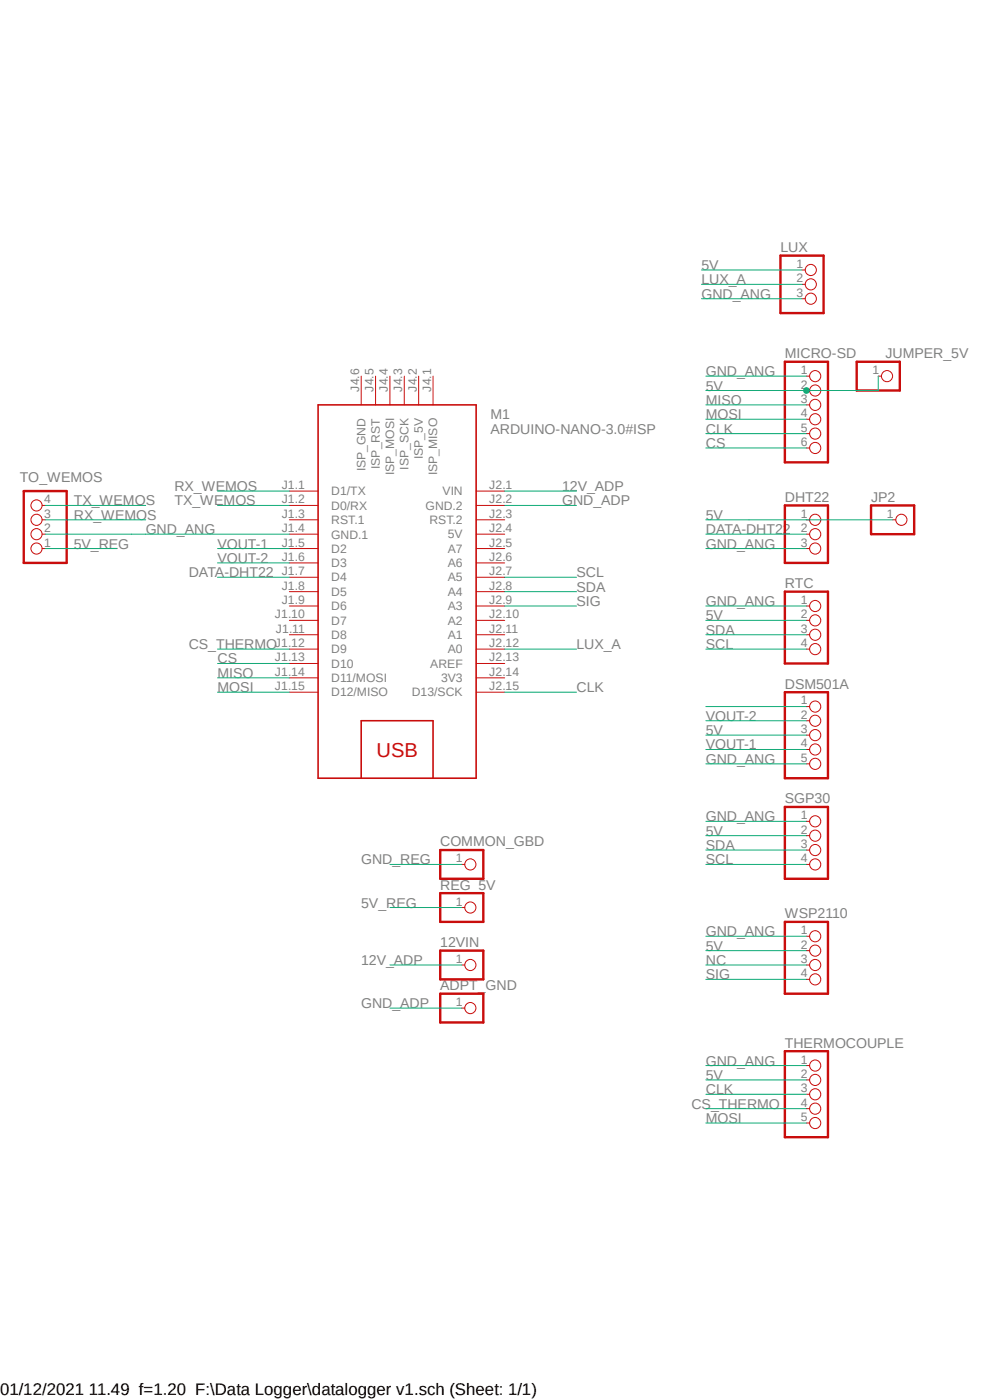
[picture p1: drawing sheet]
<svg xmlns="http://www.w3.org/2000/svg" width="210mm" height="297mm" viewBox="0 0 210 297" stroke-linecap="round" stroke-linejoin="round" font-family="sans-serif">
<path d="M3.3 50.4l203.3 191.2M206.6 50.4l-203.3 191.2" fill="none" stroke="#fff" stroke-width=".21"/>
<g fill="none" stroke="#c90d0c" stroke-width=".21">
<path d="M170.1 57.3h.7M76.6 79.8v6.1M79.7 79.8v6.1M82.7 79.8v6.1M85.8 79.8v6.1M88.8 79.8v6.1M91.9 79.8v6.1M170.1 60.3h.7M170.1 63.4h.7M171.1 79.8h.6M186.3 79.8h.6M171.1 82.8h.6"/>
<path d="M171.1 85.9h.6M171.1 88.9h.6M171.1 92h.6M171.1 95h.6M8.9 107.2h.7M8.9 110.3h.7M8.9 113.3h.7M8.9 116.4h.7M61.4 104.2h6.1M61.4 107.2h6.1M61.4 110.3h6.1M61.4 113.3h6.1"/>
<path d="M61.4 116.4h6.1M61.4 119.4h6.1M101 104.2h6.1M101 107.2h6.1M101 110.3h6.1M101 113.3h6.1M101 116.4h6.1M101 119.4h6.1M171.1 110.3h.6M171.1 113.3h.6M171.1 116.4h.6M189.4 110.3h.6"/>
<path d="M61.4 122.5h6.1M61.4 125.5h6.1M61.4 128.6h6.1M61.4 131.6h6.1M61.4 134.7h6.1M61.4 137.7h6.1M101 122.5h6.1M101 125.5h6.1M101 128.6h6.1M101 131.6h6.1M101 134.7h6.1M101 137.7h6.1"/>
<path d="M171.1 128.6h.6M171.1 131.6h.6M171.1 134.7h.6M171.1 137.7h.6M61.4 140.8h6.1M61.4 143.8h6.1M61.4 146.9h6.1M101 140.8h6.1M101 143.8h6.1M101 146.9h6.1M171.1 149.9h.6M171.1 152.9h.6"/>
<path d="M171.1 156h.6M171.1 159h.6M171.1 174.2h.6M171.1 177.3h.6M171.1 162.1h.6M98 183.4h.6M98 192.5h.6M171.1 180.3h.6M171.1 183.4h.6M171.1 198.6h.6M98 204.7h.6M98 213.9h.6"/>
<path d="M171.1 201.7h.6M171.1 204.7h.6M171.1 207.8h.6M171.1 226.1h.6M171.1 229.1h.6M171.1 232.2h.6M171.1 235.2h.6M171.1 238.3h.6"/>
<circle cx="172" cy="57.3" r="1.18"/>
<circle cx="172" cy="60.3" r="1.18"/>
<circle cx="172" cy="63.4" r="1.18"/>
<circle cx="172.9" cy="79.8" r="1.18"/>
<circle cx="188.2" cy="79.8" r="1.18"/>
<circle cx="172.9" cy="85.9" r="1.18"/>
<circle cx="172.9" cy="82.8" r="1.18"/>
<circle cx="172.9" cy="95" r="1.18"/>
<circle cx="172.9" cy="88.9" r="1.18"/>
<circle cx="172.9" cy="92" r="1.18"/>
<circle cx="7.8" cy="110.3" r="1.18"/>
<circle cx="7.8" cy="107.2" r="1.18"/>
<circle cx="7.8" cy="116.4" r="1.18"/>
<circle cx="7.8" cy="113.3" r="1.18"/>
<circle cx="172.9" cy="110.3" r="1.18"/>
<circle cx="172.9" cy="113.3" r="1.18"/>
<circle cx="172.9" cy="116.4" r="1.18"/>
<circle cx="191.2" cy="110.3" r="1.18"/>
<circle cx="172.9" cy="131.6" r="1.18"/>
<circle cx="172.9" cy="137.7" r="1.18"/>
<circle cx="172.9" cy="128.6" r="1.18"/>
<circle cx="172.9" cy="134.7" r="1.18"/>
<circle cx="172.9" cy="149.9" r="1.18"/>
<circle cx="172.9" cy="156" r="1.18"/>
<circle cx="172.9" cy="152.9" r="1.18"/>
<circle cx="172.9" cy="159" r="1.18"/>
<circle cx="172.9" cy="174.2" r="1.18"/>
<circle cx="172.9" cy="177.3" r="1.18"/>
<circle cx="172.9" cy="162.1" r="1.18"/>
<circle cx="99.8" cy="183.4" r="1.18"/>
<circle cx="99.8" cy="192.5" r="1.18"/>
<circle cx="172.9" cy="198.6" r="1.18"/>
<circle cx="172.9" cy="183.4" r="1.18"/>
<circle cx="172.9" cy="180.3" r="1.18"/>
<circle cx="99.8" cy="204.7" r="1.18"/>
<circle cx="99.8" cy="213.9" r="1.18"/>
<circle cx="172.9" cy="207.8" r="1.18"/>
<circle cx="172.9" cy="204.7" r="1.18"/>
<circle cx="172.9" cy="201.7" r="1.18"/>
<circle cx="172.9" cy="229.1" r="1.18"/>
<circle cx="172.9" cy="232.2" r="1.18"/>
<circle cx="172.9" cy="226.1" r="1.18"/>
<circle cx="172.9" cy="238.3" r="1.18"/>
<circle cx="172.9" cy="235.2" r="1.18"/>
</g>
<path d="M67.5 85.9h33.5v79.2h-33.5zM76.6 165.1v-12.2h15.3v12.2" fill="none" stroke="#c90d0c" stroke-width=".34"/>
<g fill="none" stroke="#c90d0c" stroke-width=".51">
<path d="M165.6 54.2h9.1v12.2h-9.1zM166.5 76.8h9.1v21.3h-9.1zM181.7 76.8h9.2v6h-9.2zM5 104.2h9.1v15.2h-9.1zM166.5 107.2h9.1v12.2h-9.1zM184.8 107.2h9.1v6.1h-9.1zM166.5 125.5h9.1v15.3h-9.1zM166.5 146.9h9.1v18.2h-9.1zM166.5 171.2h9.1v15.2h-9.1zM93.4 180.3h9.1v6.1h-9.1zM93.4 189.5h9.1v6.1h-9.1zM166.5 195.6h9.1v15.2h-9.1z"/>
<path d="M93.4 210.8h9.1v6.1h-9.1zM93.4 201.7h9.1v6.1h-9.1zM166.5 223h9.1v18.3h-9.1z"/>
</g>
<path d="M186.3 79.8v3h-36.6M149.7 110.3h39.7M149.7 131.6h21.4" fill="none" stroke="#0dab76" stroke-width=".21"/>
<circle cx="171.1" cy="82.8" r=".6" fill="#0dab76"/>
<g fill="none" stroke="#0dab76" stroke-width=".21">
<path d="M148.8 57.3h21.3M148.8 63.4h21.3M148.8 60.3h21.3M149.7 79.8h21.4M149.7 85.9h21.4M149.7 88.9h21.4M149.7 92h21.4M149.7 95h21.4M9.6 113.3h51.8M9.6 116.4h15.2M9.6 107.2h21.3M9.6 110.3h21.3"/>
<path d="M46.1 116.4h15.3M46.1 119.4h15.3M46.1 107.2h15.3M46.1 104.2h15.3M107.1 107.2h15.2M107.1 104.2h15.2M149.7 113.3h21.4M149.7 116.4h21.4M46.1 122.5h15.3M46.1 137.7h15.3M107.1 122.5h15.2M107.1 128.6h15.2"/>
<path d="M107.1 125.5h15.2M107.1 137.7h15.2M149.7 128.6h21.4M149.7 134.7h21.4M149.7 137.7h21.4M46.1 143.8h15.3M46.1 146.9h15.3M46.1 140.8h15.3M107.1 146.9h15.2M149.7 156h21.4M149.7 149.9h21.4M149.7 152.9h21.4"/>
<path d="M149.7 159h21.4M149.7 177.3h21.4M149.7 174.2h21.4M149.7 162.1h21.4M82.7 183.4h15.3M82.7 192.5h15.3M149.7 198.6h21.4M149.7 180.3h21.4M149.7 183.4h21.4M82.7 204.7h15.3M82.7 213.9h15.3M149.7 201.7h21.4"/>
<path d="M149.7 204.7h21.4M149.7 207.8h21.4M149.7 229.1h21.4M149.7 226.1h21.4M149.7 238.3h21.4M149.7 232.2h21.4M149.7 235.2h21.4"/>
<circle cx="171.1" cy="82.8" r=".6"/>
</g>
<text font-size="4.3" fill="#c90d0c" x="79.9" y="160.5">USB</text>
<text font-size="3.6" x="0" y="296">01/12/2021 11.49 f=1.20 F:\Data Logger\datalogger v1.sch (Sheet: 1/1)</text>
<g font-size="3" fill="#808080">
<text x="165.6" y="53.5">LUX</text>
<text x="148.8" y="57.3">5V</text>
<text x="148.8" y="63.4">GND_ANG</text>
<text x="148.8" y="60.3">LUX_A</text>
<text x="166.5" y="76">MICRO-SD</text>
<text x="187.8" y="76">JUMPER_5V</text>
<text x="149.7" y="82.8">5V</text>
<text x="149.7" y="79.8">GND_ANG</text>
<text x="104.1" y="88.9">M1</text>
<text x="149.7" y="85.9">MISO</text>
<text x="149.7" y="88.9">MOSI</text>
<text x="104.1" y="92">ARDUINO-NANO-3.0#ISP</text>
<text x="149.7" y="92">CLK</text>
<text x="149.7" y="95">CS</text>
<text x="4.2" y="102.2">TO_WEMOS</text>
<text x="15.7" y="107.2">TX_WEMOS</text>
<text x="37" y="107.2">TX_WEMOS</text>
<text x="37" y="104.2">RX_WEMOS</text>
<text x="119.3" y="104.2">12V_ADP</text>
<text x="119.3" y="107.2">GND_ADP</text>
<text x="166.5" y="106.5">DHT22</text>
<text x="184.8" y="106.5">JP2</text>
<text x="15.7" y="110.3">RX_WEMOS</text>
<text x="30.9" y="113.3">GND_ANG</text>
<text x="149.7" y="110.3">5V</text>
<text x="149.7" y="113.3">DATA-DHT22</text>
<text x="15.7" y="116.4">5V_REG</text>
<text x="46.1" y="119.4">VOUT-2</text>
<text x="46.1" y="116.4">VOUT-1</text>
<text x="149.7" y="116.4">GND_ANG</text>
<text x="40" y="122.5">DATA-DHT22</text>
<text x="122.3" y="125.5">SDA</text>
<text x="122.3" y="122.5">SCL</text>
<text x="166.5" y="124.8">RTC</text>
<text x="122.3" y="128.6">SIG</text>
<text x="149.7" y="131.6">5V</text>
<text x="149.7" y="128.6">GND_ANG</text>
<text x="40" y="137.7">CS_THERMO</text>
<text x="122.3" y="137.7">LUX_A</text>
<text x="149.7" y="134.7">SDA</text>
<text x="149.7" y="137.7">SCL</text>
<text x="46.1" y="143.8">MISO</text>
<text x="46.1" y="140.8">CS</text>
<text x="46.1" y="146.9">MOSI</text>
<text x="122.3" y="146.9">CLK</text>
<text x="166.5" y="146.1">DSM501A</text>
<text x="149.7" y="156">5V</text>
<text x="149.7" y="152.9">VOUT-2</text>
<text x="149.7" y="159">VOUT-1</text>
<text x="149.7" y="162.1">GND_ANG</text>
<text x="166.5" y="170.4">SGP30</text>
<text x="93.4" y="179.6">COMMON_GBD</text>
<text x="149.7" y="177.3">5V</text>
<text x="149.7" y="174.2">GND_ANG</text>
<text x="76.6" y="183.4">GND_REG</text>
<text x="149.7" y="180.3">SDA</text>
<text x="149.7" y="183.4">SCL</text>
<text x="93.4" y="188.7">REG_5V</text>
<text x="76.6" y="192.5">5V_REG</text>
<text x="166.5" y="194.8">WSP2110</text>
<text x="93.4" y="200.9">12VIN</text>
<text x="149.7" y="201.7">5V</text>
<text x="149.7" y="198.6">GND_ANG</text>
<text x="76.6" y="204.7">12V_ADP</text>
<text x="149.7" y="204.7">NC</text>
<text x="149.7" y="207.8">SIG</text>
<text x="76.6" y="213.9">GND_ADP</text>
<text x="93.4" y="210.1">ADPT_GND</text>
<text x="149.7" y="226.1">GND_ANG</text>
<text x="166.5" y="222.3">THERMOCOUPLE</text>
<text x="149.7" y="229.1">5V</text>
<text x="149.7" y="232.2">CLK</text>
<text x="146.7" y="235.2">CS_THERMO</text>
<text x="149.7" y="238.3">MOSI</text>
</g>
<g font-size="2.6" fill="#808080">
<text x="169" y="56.9">1</text>
<text x="169" y="59.9">2</text>
<text x="169" y="62.9">3</text>
<text x="76.2" y="83.1" transform="rotate(-90 76.2 83.1)">J4.6</text>
<text x="79.2" y="83.1" transform="rotate(-90 79.2 83.1)">J4.5</text>
<text x="82.3" y="83.1" transform="rotate(-90 82.3 83.1)">J4.4</text>
<text x="85.3" y="83.1" transform="rotate(-90 85.3 83.1)">J4.3</text>
<text x="88.4" y="83.1" transform="rotate(-90 88.4 83.1)">J4.2</text>
<text x="91.4" y="83.1" transform="rotate(-90 91.4 83.1)">J4.1</text>
<text x="169.9" y="79.4">1</text>
<text x="169.9" y="82.4">2</text>
<text x="185.1" y="79.4">1</text>
<text x="169.9" y="85.5">3</text>
<text x="169.9" y="88.5">4</text>
<text x="169.9" y="91.6">5</text>
<text x="169.9" y="94.6">6</text>
<text x="77.5" y="100" transform="rotate(-90 77.5 100)">ISP_GND</text>
<text x="80.6" y="99.5" transform="rotate(-90 80.6 99.5)">ISP_RST</text>
<text x="83.6" y="100.8" transform="rotate(-90 83.6 100.8)">ISP_MOSI</text>
<text x="86.7" y="99.6" transform="rotate(-90 86.7 99.6)">ISP_SCK</text>
<text x="89.7" y="97.5" transform="rotate(-90 89.7 97.5)">ISP_5V</text>
<text x="92.8" y="100.8" transform="rotate(-90 92.8 100.8)">ISP_MISO</text>
<text x="9.4" y="106.8">4</text>
<text x="59.8" y="103.8">J1.1</text>
<text x="59.8" y="106.8">J1.2</text>
<text x="70.3" y="105.1">D1/TX</text>
<text x="93.9" y="105.1">VIN</text>
<text x="103.8" y="103.8">J2.1</text>
<text x="103.8" y="106.8">J2.2</text>
<text x="9.4" y="112.9">2</text>
<text x="9.4" y="109.9">3</text>
<text x="59.8" y="109.9">J1.3</text>
<text x="59.8" y="112.9">J1.4</text>
<text x="70.3" y="108.2">D0/RX</text>
<text x="70.3" y="111.2">RST.1</text>
<text x="90.3" y="108.1">GND.2</text>
<text x="91.1" y="111.2">RST.2</text>
<text x="103.8" y="109.9">J2.3</text>
<text x="103.8" y="112.9">J2.4</text>
<text x="169.9" y="109.9">1</text>
<text x="169.9" y="112.9">2</text>
<text x="188.1" y="109.9">1</text>
<text x="9.4" y="116">1</text>
<text x="59.8" y="116">J1.5</text>
<text x="59.8" y="119">J1.6</text>
<text x="70.3" y="114.3">GND.1</text>
<text x="70.3" y="117.3">D2</text>
<text x="95" y="114.2">5V</text>
<text x="95" y="117.3">A7</text>
<text x="103.8" y="116">J2.5</text>
<text x="103.8" y="119">J2.6</text>
<text x="169.9" y="116">3</text>
<text x="59.8" y="122">J1.7</text>
<text x="59.8" y="125.1">J1.8</text>
<text x="70.3" y="120.3">D3</text>
<text x="70.3" y="123.4">D4</text>
<text x="95" y="120.3">A6</text>
<text x="95" y="123.4">A5</text>
<text x="103.8" y="122">J2.7</text>
<text x="103.8" y="125.1">J2.8</text>
<text x="58.3" y="131.2">J1.10</text>
<text x="59.8" y="128.1">J1.9</text>
<text x="70.3" y="126.4">D5</text>
<text x="70.3" y="129.5">D6</text>
<text x="95" y="126.4">A4</text>
<text x="95" y="129.5">A3</text>
<text x="103.8" y="128.1">J2.9</text>
<text x="103.8" y="131.2">J2.10</text>
<text x="169.9" y="128.1">1</text>
<text x="169.9" y="131.2">2</text>
<text x="58.3" y="137.3">J1.12</text>
<text x="58.5" y="134.2">J1.11</text>
<text x="70.3" y="132.5">D7</text>
<text x="70.3" y="135.6">D8</text>
<text x="95" y="132.5">A2</text>
<text x="95" y="135.6">A1</text>
<text x="103.8" y="134.2">J2.11</text>
<text x="103.8" y="137.3">J2.12</text>
<text x="169.9" y="134.2">3</text>
<text x="169.9" y="137.3">4</text>
<text x="58.3" y="140.3">J1.13</text>
<text x="58.3" y="143.4">J1.14</text>
<text x="70.3" y="138.6">D9</text>
<text x="70.3" y="141.6">D10</text>
<text x="91.3" y="141.6">AREF</text>
<text x="95" y="138.6">A0</text>
<text x="103.8" y="140.3">J2.13</text>
<text x="103.8" y="143.4">J2.14</text>
<text x="58.3" y="146.4">J1.15</text>
<text x="70.3" y="144.7">D11/MOSI</text>
<text x="70.3" y="147.7">D12/MISO</text>
<text x="87.4" y="147.7">D13/SCK</text>
<text x="93.6" y="144.7">3V3</text>
<text x="103.8" y="146.4">J2.15</text>
<text x="169.9" y="149.4">1</text>
<text x="169.9" y="152.5">2</text>
<text x="169.9" y="155.5">3</text>
<text x="169.9" y="158.6">4</text>
<text x="169.9" y="161.6">5</text>
<text x="169.9" y="173.8">1</text>
<text x="169.9" y="176.9">2</text>
<text x="169.9" y="179.9">3</text>
<text x="96.7" y="183">1</text>
<text x="169.9" y="183">4</text>
<text x="96.7" y="192.1">1</text>
<text x="169.9" y="198.2">1</text>
<text x="169.9" y="201.3">2</text>
<text x="96.7" y="204.3">1</text>
<text x="169.9" y="204.3">3</text>
<text x="169.9" y="207.3">4</text>
<text x="96.7" y="213.4">1</text>
<text x="169.9" y="225.6">1</text>
<text x="169.9" y="228.7">2</text>
<text x="169.9" y="231.7">3</text>
<text x="169.9" y="234.8">4</text>
<text x="169.9" y="237.8">5</text>
</g>
</svg>
